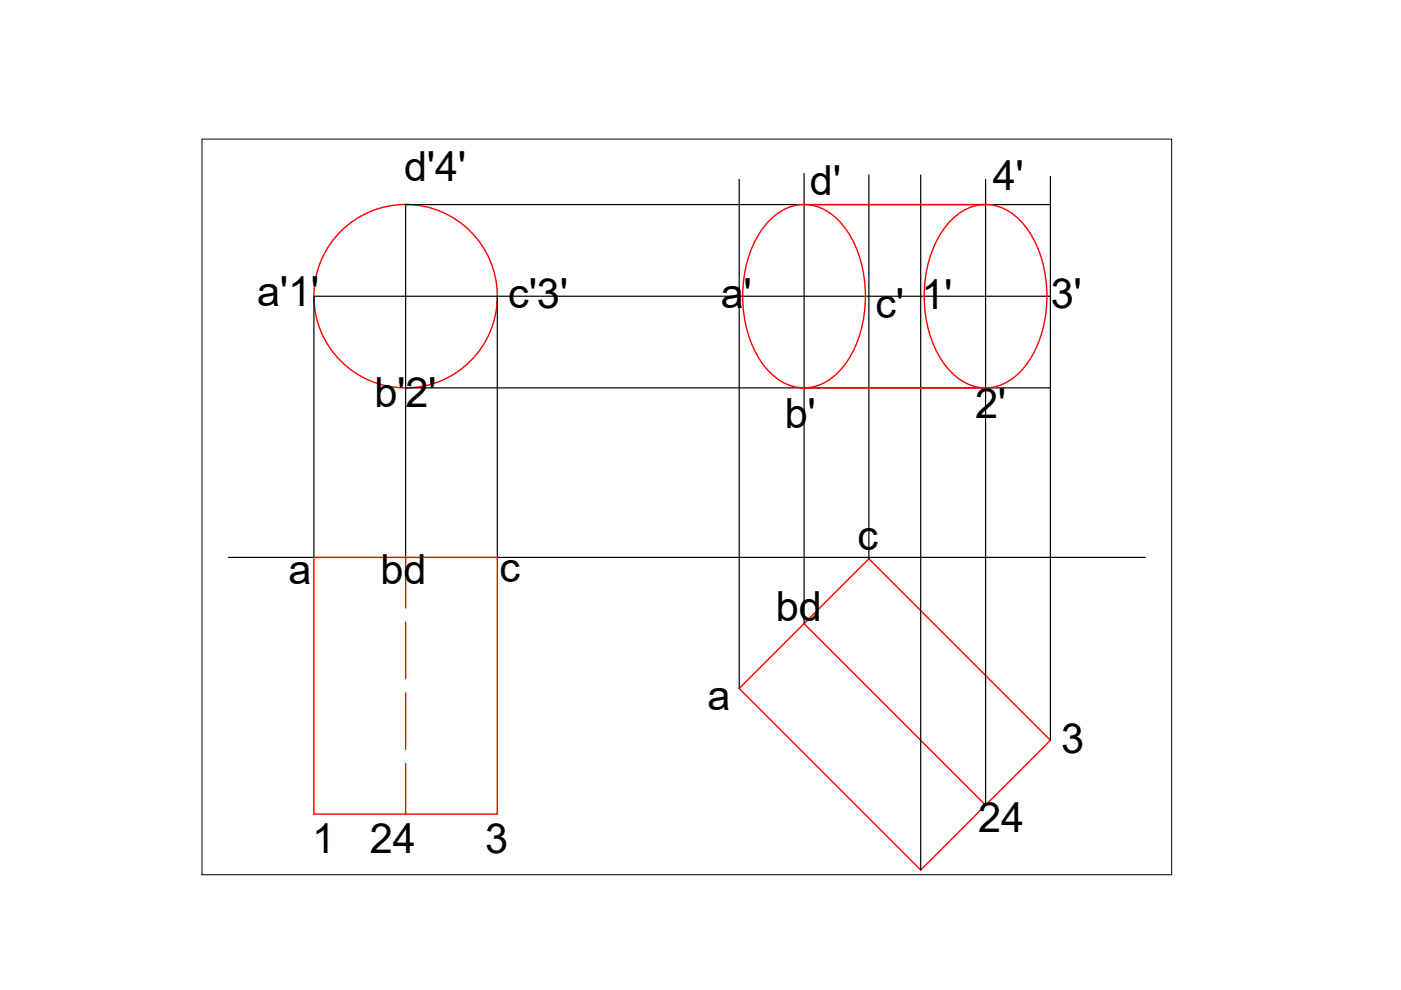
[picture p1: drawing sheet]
<svg xmlns="http://www.w3.org/2000/svg" width="297mm" height="210mm" viewBox="0 0 297 210" stroke-linecap="round" stroke-linejoin="round" font-family="sans-serif">
<!-- layer: 0 -->
<path d="M156.7 38v108M170.5 36.8v95.4M184.2 37.1v81.4M195.2 37.1v147.4M209 38v132.7M222.7 37.4v119.6M222.7 43.4h-136.7v74.8M105.4 62.8h117.3M86 82.2h136.7M48.4 118.2h18.2v-55.4h38.8v55.4h137.4" fill="none" stroke="#000" stroke-width=".25"/>
<g fill="none" stroke="#f00" stroke-width=".3">
<path d="M163.2 46.7a9.6 9.6 0 0 1 14.5 0 23.6 23.6 0 0 1 5.7 18.1 21.4 21.4 0 0 1-6.7 15.1 9.5 9.5 0 0 1-13.5-1 23.6 23.6 0 0 1-5.7-18.1 22.7 22.7 0 0 1 5.7-14.1zM170.5 43.4h38.5M201.7 46.7a9.6 9.6 0 0 1 14.5 0 23.6 23.6 0 0 1 5.7 18.1 21.4 21.4 0 0 1-6.7 15.1 9.5 9.5 0 0 1-13.5-1 23.6 23.6 0 0 1-5.7-18.1 22.7 22.7 0 0 1 5.7-14.1zM170.5 82.2h38.5M66.6 118.2h38.8v54.4h-38.8zM86 118.2v10.7M184.2 118.5l38.5 38.5-27.5 27.5-38.5-38.5zM86 131.9v12M170.5 132.2l38.5 38.5M86 146.9v12M86 161.9v10.7"/>
<circle cx="86" cy="62.8" r="19.4"/>
</g>
<path d="M42.8 29.5h205.6v156h-205.6z" fill="none" stroke="#000" stroke-width=".21"/>
<g font-size="8.8">
<text x="85.7" y="38.5">d'4'</text>
<text x="171.7" y="41.3">d'</text>
<text x="210.5" y="40.4">4'</text>
<text x="54.5" y="64.9">a'1'</text>
<text x="107.8" y="65.2">c'3'</text>
<text x="152.8" y="65.2">a'</text>
<text x="195.4" y="65.5">1'</text>
<text x="222.8" y="65.2">3'</text>
<text x="185.6" y="67.4">c'</text>
<text x="79.4" y="86.3">b'2'</text>
<text x="206.7" y="88.5">2'</text>
<text x="166.4" y="90.7">b'</text>
<text x="181.8" y="116.6">c</text>
<text x="61.1" y="123.8">a</text>
<text x="80.7" y="123.8">bd</text>
<text x="105.9" y="123.5">c</text>
<text x="164.5" y="131.7">bd</text>
<text x="150" y="150.5">a</text>
<text x="225" y="159.7">3</text>
<text x="207.4" y="176.4">24</text>
<text x="66.2" y="180.8">1</text>
<text x="78.4" y="180.8">24</text>
<text x="102.9" y="180.8">3</text>
</g>
</svg>
